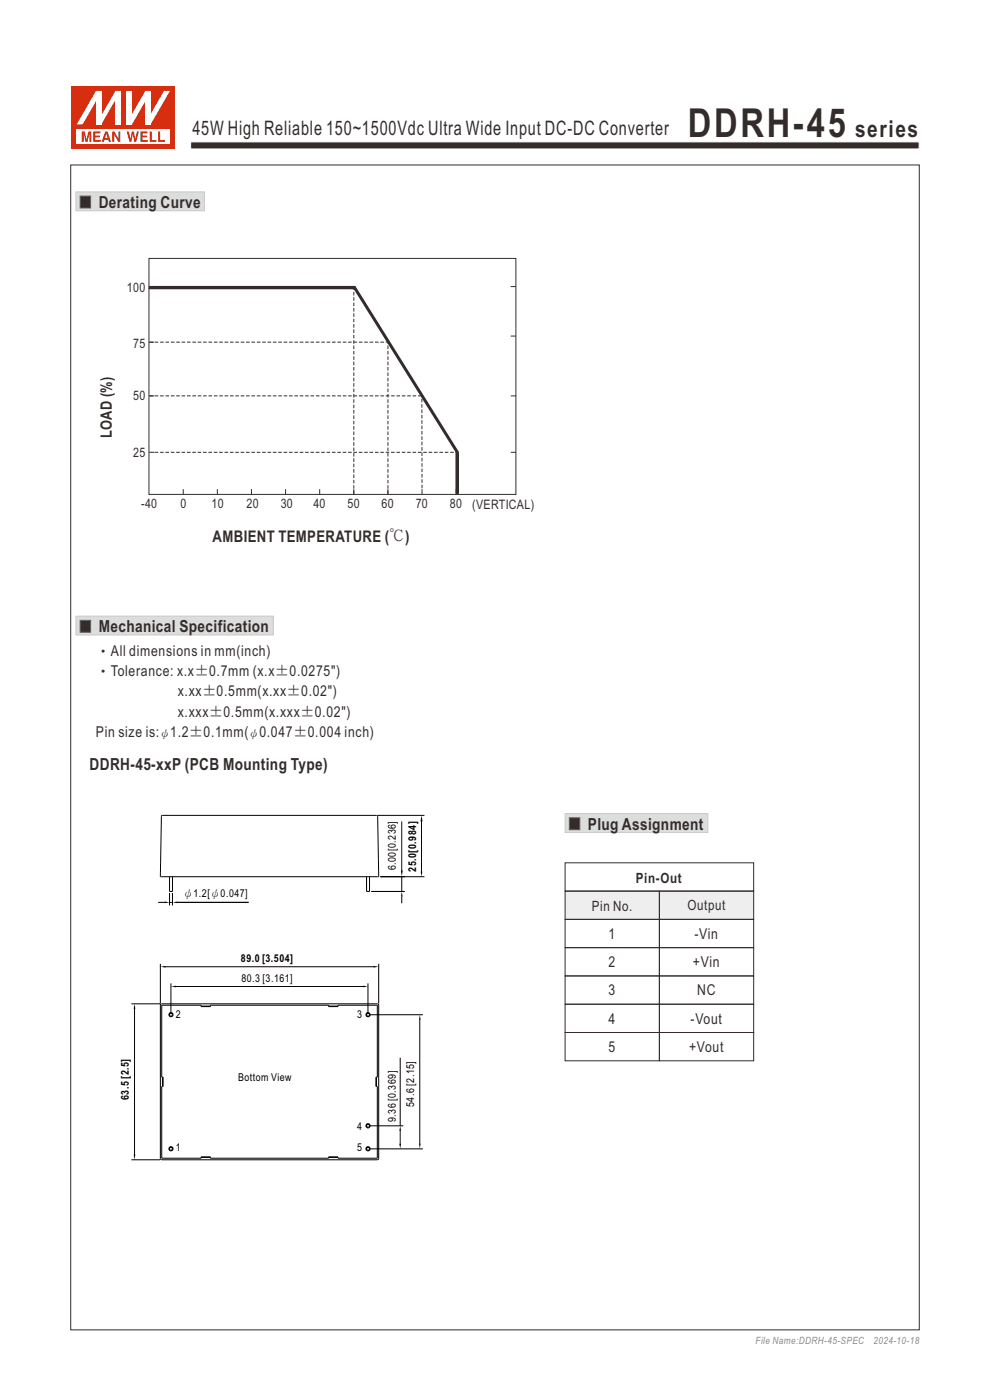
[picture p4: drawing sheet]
<svg xmlns="http://www.w3.org/2000/svg" width="210mm" height="297mm" viewBox="0 0 210 297" stroke-linecap="round" stroke-linejoin="round" font-family="sans-serif">
<path d="M40.4 30.1h154.6v1.5h-154.6z" fill-rule="evenodd" fill="#332c2b" stroke="#fefefe" stroke-width=".21"/>
<path d="M15.2 18.4h22v13.2h-22z" fill-rule="evenodd" fill="#d62e0f"/>
<path d="M16.3 27.4h19.8v3.1h-19.8z" fill-rule="evenodd" fill="#fefefe"/>
<g fill="#d62e0f">
<path d="M26.9 27.9h.4l.4 1.6 .3-1.6h.4l.3 1.6 .3-1.6h.5l-.6 2.2h-.4l-.3-1.7-.3 1.7h-.4z" fill-rule="evenodd"/>
<path d="M29.8 27.9h1.5v.4h-1.1v.5h1v.3h-1v.6h1.1v.4h-1.5z" fill-rule="evenodd"/>
<path d="M31.7 27.9h.5v1.8h1v.4h-1.5z" fill-rule="evenodd"/>
<path d="M33.5 27.9h.5v1.8h1v.4h-1.5z" fill-rule="evenodd"/>
<path d="M17.3 27.9h.7l.4 1.7 .3-1.7h.7v2.2h-.4v-1.8l-.4 1.8h-.5l-.4-1.8v1.8h-.4z" fill-rule="evenodd"/>
<path d="M19.8 27.9h1.5v.4h-1.1v.5h1v.3h-1v.6h1.2v.4h-1.6z" fill-rule="evenodd"/>
<path d="M22.6 28.4l.2 .9h-.5zM22.3 27.9l-.7 2.2h.4l.2-.4h.7l.2 .4h.5l-.8-2.2z" fill-rule="evenodd"/>
<path d="M23.8 27.9h.5l.8 1.5v-1.5h.4v2.2h-.4l-.9-1.6v1.6h-.4z" fill-rule="evenodd"/>
</g>
<g fill="#fff">
<path d="M24.5 19.3h1.1v7.1h-1.1z" fill-rule="evenodd"/>
<path d="M24.5 19.3h1.1l-4.1 7.1h-1.1z" fill-rule="evenodd"/>
<path d="M20.4 19.3h1.1v7.1h-1.1z" fill-rule="evenodd"/>
<path d="M20.4 19.3h1.1v.3l-4 6.8h-1.2z" fill-rule="evenodd"/>
<path d="M30.8 19.3h1.1v7.1h-1.1z" fill-rule="evenodd"/>
<path d="M34.8 19.3h1.3l-4.2 7.1h-1v-.3z" fill-rule="evenodd"/>
<path d="M26.9 19.3h1.1v7.1h-1.1z" fill-rule="evenodd"/>
<path d="M30.8 19.3h1.1v.2l-3.9 6.9h-1.1v-.3z" fill-rule="evenodd"/>
</g>
<path d="M16.1 130.7h41.9v4h-41.9z" fill-rule="evenodd" fill="#dcdddd" stroke="#c9caca" stroke-width=".21"/>
<path d="M17 131.6h2.2v2.5h-2.2z" fill-rule="evenodd" fill="#332c2b" stroke="#5f5d5d" stroke-width=".21"/>
<path d="M119.9 172.6h30.3v4h-30.3z" fill-rule="evenodd" fill="#dcdddd" stroke="#c9caca" stroke-width=".21"/>
<path d="M120.8 173.5h2.2v2.5h-2.2z" fill-rule="evenodd" fill="#332c2b" stroke="#5f5d5d" stroke-width=".21"/>
<path d="M119.9 189h40v6h-40z" fill-rule="evenodd" fill="#eeeeef"/>
<g fill="none" stroke="#332c2b" stroke-width=".21">
<path d="M119.9 183h40v6h-40zM119.9 195h20v6h-20zM119.9 189h20v6h-20zM139.9 189h20v6h-20zM139.9 195h20v6h-20zM119.9 201h20v6h-20zM119.9 207h20v6h-20zM119.9 213h20v6h-20zM119.9 219h20v6h-20zM139.9 201h20v6h-20zM139.9 207h20v6h-20zM139.9 213h20v6h-20z"/>
<path d="M139.9 219h20v6h-20z"/>
</g>
<g fill="none" stroke="#000" stroke-width=".21">
<path d="M34.3 173h45.6l.2 .1 .2 12.9h-46.3zM80.2 173h9.8M85.2 174.3v10.5M89.4 174.1v10.9M33.6 191.4h1.4M36 186v3.1h.6v-3.1M36 189.4v2.7M36 191.4h.6M36.6 189.4v2.7M37.6 191.4h15.2M77.8 186v3.1h.6v-3.1M78.7 189.1h7.2"/>
<path d="M80.7 186h9.3M85.2 186v3.1M85.2 190.1v1.5M27.9 213h6M28.5 213.9v31.2M34 204.5v8.4M34.1 213h46.1l.1 .2v32.7l-.2 .1h-45.9l-.2-.1v-32.8zM34.3 213.2h8.4v.3h1.9v-.3h25.1v.3h2v-.3h8.3v15.3h-.3v2h.3v15.2h-8.3v-.3h-2v.3h-25.1v-.3h-1.9v.3h-8.4v-15.2h.3v-2h-.3zM35 205.1h44.4M36.3 208.6v6.3M37.2 209.3h40M42.7 213.4h1.9"/>
<path d="M69.7 213.4h2M78.1 208.6v6.3M78.4 215.3h11.3M80.3 204.5v8.4M89 216.3v26.5M34.5 228.5v2M78.4 238.8h7.2M79.9 228.5v2M84.9 224.4v14.4M84.9 239.8v3M27.9 246h6M42.7 245.6h1.9"/>
<path d="M69.7 245.6h2M78.4 243.7h11.3"/>
<circle cx="36.3" cy="215.3" r=".44"/>
<circle cx="36.3" cy="215.3" r=".32"/>
<circle cx="78.1" cy="215.3" r=".44"/>
<circle cx="78.1" cy="215.3" r=".32"/>
<circle cx="78.1" cy="238.8" r=".44"/>
<circle cx="78.1" cy="238.8" r=".32"/>
<circle cx="36.3" cy="243.7" r=".44"/>
<circle cx="36.3" cy="243.7" r=".32"/>
<circle cx="78.1" cy="243.7" r=".44"/>
<circle cx="78.1" cy="243.7" r=".32"/>
</g>
<g fill="#000">
<path d="M89.4 173l.2 1.3h-.4zM34.9 191.3l1.1 .1-1.1 .2zM36.6 191.4l1-.1v.3zM85 184.7h.4l-.2 1.3zM85.2 189.1l.2 1.1h-.3zM89.2 184.9h.4l-.2 1.1zM28.5 213l.2 1h-.3zM34 205.1l1.1-.2v.4zM36.3 209.3l1-.2v.4zM77 209.1l1 .2-1 .2zM79.3 204.9l1 .2-1 .2zM89 215.3l.2 1h-.3z"/>
<path d="M84.9 238.9l.2 1h-.4zM28.4 245h.3l-.2 1zM84.7 242.6h.4l-.2 1.1zM88.9 242.6h.3l-.2 1.1z"/>
</g>
<path d="M16.1 40.7h27.3v4h-27.3z" fill-rule="evenodd" fill="#dcdddd" stroke="#c9caca" stroke-width=".21"/>
<path d="M17 41.6h2.2v2.5h-2.2z" fill-rule="evenodd" fill="#332c2b" stroke="#5f5d5d" stroke-width=".21"/>
<g fill="none" stroke="#332c2b" stroke-width=".21">
<path d="M31.6 54.8h77.8v50.1h-77.8zM31.6 60.8h1.1M31.6 72.6h1.1M108.3 60.8h1.1M108.3 71.3h1.1M31.6 96h1.1M31.6 84h1.1M108.3 96h1.2M108.4 84h1.1M38.9 103.8v1.1M46.1 103.8v1.1M53.3 103.8v1.1"/>
<path d="M60.6 103.8v1.1M67.8 103.8v1.1M75 103.8v1.1M82.3 103.8v1.1M89.5 103.8v1.1M96.8 103.8v1.1"/>
</g>
<path d="M31.7 72.6h50.5M31.7 84h57.6M32.8 96h64.2M75.1 104.8v-43.8M82.3 104.8v-32.5M89.5 103.6v-19.6" fill="none" stroke="#332c2b" stroke-width=".21" stroke-dasharray=".8 .4" stroke-linecap="butt"/>
<path d="M75.1 60.8l22 35.2" fill="none" stroke="#332c2b" stroke-width=".63" stroke-linecap="butt"/>
<g fill="#332c2b" stroke="#332c2b" stroke-width=".63" stroke-linecap="butt">
<path d="M97 96.2v8.4z" fill-rule="evenodd"/>
<path d="M31.9 61h43.2z" fill-rule="evenodd"/>
</g>
<path d="M15 35h180v247.1h-180z" fill="none" stroke="#332c2b" stroke-width=".21"/>
<text font-size="8.5" fill="#332c2b" x="145.9" y="29">DDRH-45</text>
<text font-size="4.9" fill="#332c2b" x="181.4" y="29">series</text>
<text font-size="4.2" fill="#332c2b" x="40.8" y="28.6">45W High Reliable 150~1500Vdc Ultra Wide Input DC-DC Converter</text>
<g font-size="3.5" fill="#332c2b">
<text x="20.9" y="44.1">Derating Curve</text>
<text x="20.9" y="134.1">Mechanical Specification</text>
<text x="19" y="163.2">DDRH-45-xxP (PCB Mounting Type)</text>
<text x="124.7" y="176">Plug Assignment</text>
</g>
<text font-size="3.4" fill="#332c2b" x="45.1" y="115">AMBIENT TEMPERATURE (℃)</text>
<text font-size="3.3" fill="#332c2b" x="23.7" y="93" transform="rotate(-90 23.7 93)">LOAD (%)</text>
<g font-size="3.2" fill="#332c2b">
<text x="20.3" y="143.4">‧Tolerance: x.x±0.7mm (x.x±0.0275&quot;)</text>
<text x="20.4" y="139.1">‧All dimensions in mm(inch)</text>
<text x="37.7" y="147.7">x.xx±0.5mm(x.xx±0.02&quot;)</text>
<text x="37.7" y="152">x.xxx±0.5mm(x.xxx±0.02&quot;)</text>
<text x="20.3" y="156.3">Pin size is:</text>
<text x="36.1" y="156.3">1.2±0.1mm(</text>
<text x="55" y="156.3">0.047±0.004 inch)</text>
<text x="129.1" y="199.2">1</text>
<text x="147.3" y="199.2">-Vin</text>
<text x="129.1" y="205.2">2</text>
<text x="147" y="205.2">+Vin</text>
<text x="129.1" y="211.2">3</text>
<text x="147.9" y="211.2">NC</text>
<text x="129.1" y="217.2">4</text>
<text x="146.5" y="217.2">-Vout</text>
<text x="129.1" y="223.2">5</text>
<text x="146.2" y="223.2">+Vout</text>
</g>
<g font-size="3" fill="#332c2b">
<text x="134.9" y="187.2">Pin-Out</text>
<text x="125.5" y="193.2">Pin No.</text>
<text x="145.8" y="193.1">Output</text>
</g>
<g font-size="2.8" fill="#332c2b">
<text x="26.9" y="61.8">100</text>
<text x="28.2" y="73.8">75</text>
<text x="28.2" y="85">50</text>
<text x="28.2" y="96.9">25</text>
<text x="29.9" y="107.8">-40</text>
<text x="38.3" y="107.8">0</text>
<text x="44.9" y="107.8">10</text>
<text x="52.3" y="107.8">20</text>
<text x="59.5" y="107.8">30</text>
<text x="66.5" y="107.8">40</text>
<text x="73.7" y="107.8">50</text>
<text x="80.9" y="107.8">60</text>
<text x="88.2" y="107.8">70</text>
<text x="95.4" y="107.8">80</text>
<text x="100.2" y="108">(VERTICAL)</text>
</g>
<g font-size="2.3">
<text x="33.8" y="156.3">ψ</text>
<text x="52.7" y="156.3">ψ</text>
<text x="83.9" y="184.6" transform="rotate(-90 83.9 184.6)">6.00[0.236]</text>
<text x="88.3" y="184.9" transform="rotate(-90 88.3 184.9)">25.0[0.984]</text>
<text x="38.8" y="190.2">ψ1.2[ψ0.047]</text>
<text x="51.1" y="204.2">89.0 [3.504]</text>
<text x="51.2" y="208.3">80.3 [3.161]</text>
<text x="37.3" y="216">2</text>
<text x="75.8" y="216">3</text>
<text x="27.3" y="233.4" transform="rotate(-90 27.3 233.4)">63.5 [2.5]</text>
<text x="50.5" y="229.4">Bottom View</text>
<text x="75.8" y="239.6">4</text>
<text x="83.9" y="238.1" transform="rotate(-90 83.9 238.1)">9.36 [0.369]</text>
<text x="87.9" y="234.8" transform="rotate(-90 87.9 234.8)">54.6 [2.15]</text>
<text x="37.3" y="244.2">1</text>
<text x="75.8" y="244.2">5</text>
</g>
<g font-size="2.1" fill="#8b8b8c">
<text x="160.3" y="285.1">File Name:DDRH-45-SPEC</text>
<text x="185.3" y="285.1">2024-10-18</text>
</g>
</svg>
